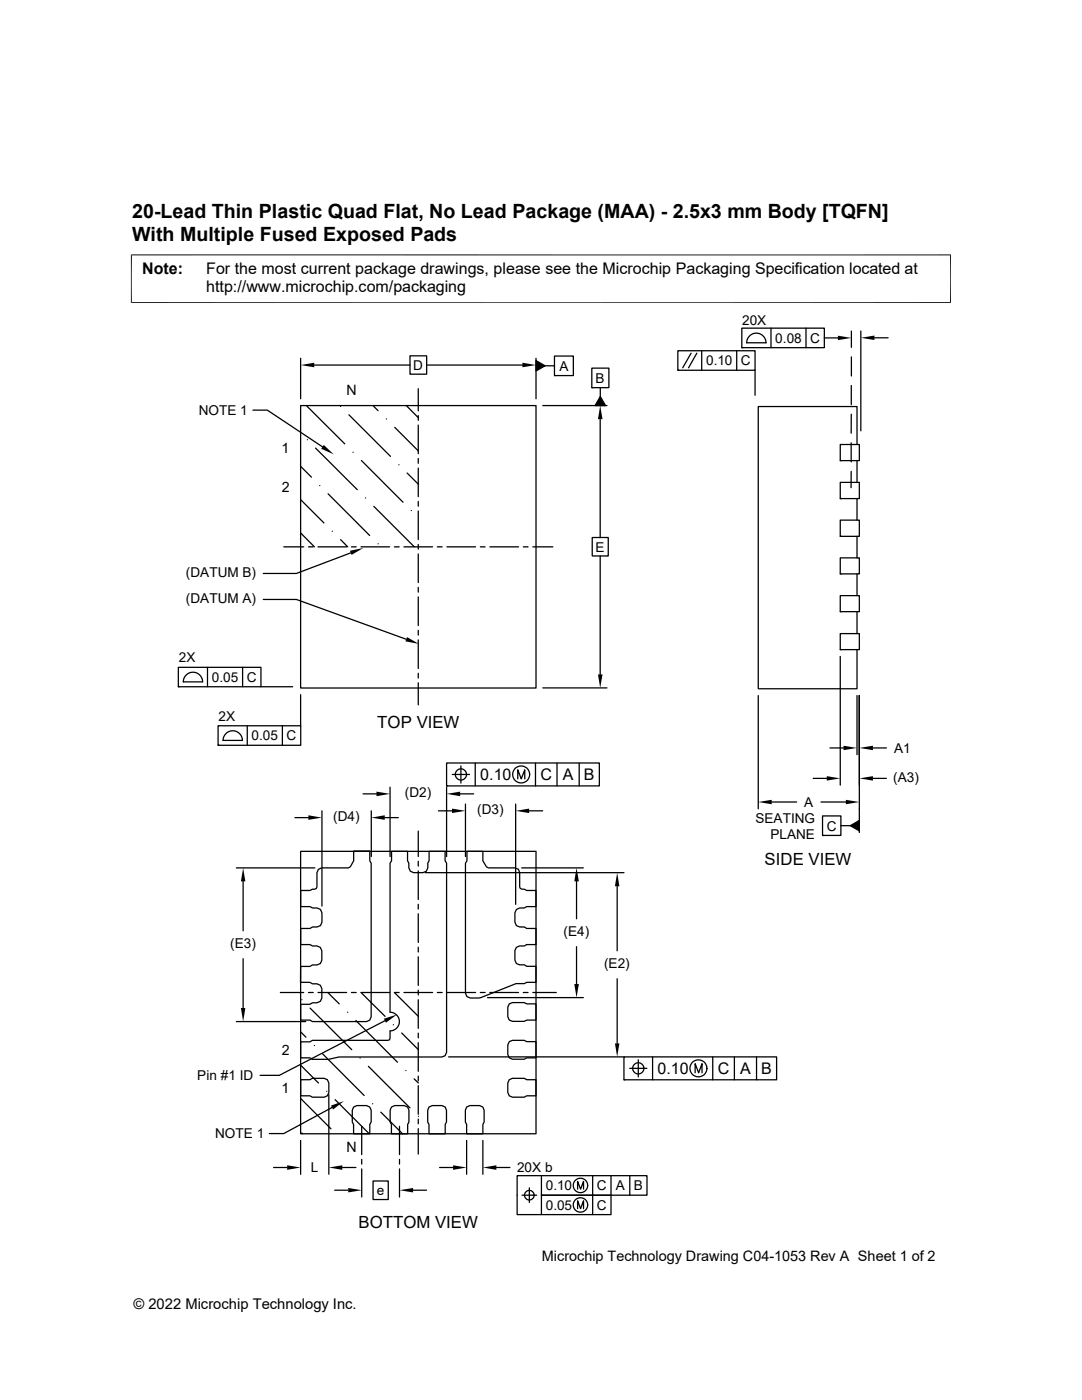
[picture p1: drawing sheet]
<svg xmlns="http://www.w3.org/2000/svg" width="216mm" height="279mm" viewBox="0 0 216 279" stroke-linecap="round" stroke-linejoin="round" font-family="sans-serif">
<g fill="none" stroke="#000" stroke-width=".25">
<path d="M60 71.5v8.1M62.7 72.9h19.1M81.8 71h3.3v3.7h-3.3zM83.5 77.6v4.4M85.1 72.9h19.1M107 71.5v8.1M107 72l1.8 1-1.8 1zM108.8 73h1.8M110.6 71.1h3.8v3.9h-3.8zM110.6 75h.1M118.1 73.5h3.4v3.9h-3.4zM118.1 77.4h.1"/>
<path d="M119.8 79.1l1 1.8h-2.1zM119.8 77.4v1.8M135.3 70h15.4v3.9h-15.4zM135.3 73.9h.1M137.9 70.5l-1.7 2.9M139 70.5l-1.6 2.9M140 70v3.9M147 70v3.9M148 65.5h16.5v3.9h-16.5zM148 69.4h.1M149 68.4h3.8a1.93 1.93 0 0 0-1.9-1.9 1.93 1.93 0 0 0-1.9 1.9M150.7 73.9v5"/>
<path d="M153.8 65.5v3.9M160.8 65.5v3.9M164.5 67.4h2.7M169.9 76.9v3.9M169.9 66.1v3.2M169.9 71.2v3.8M171.8 66.1v19.9M174.5 67.4h2.7M50.5 81.9h2.8l11 7.3M60 99.7l4.6 4.7M60 93.1l2.1 2.1M60 80.9h47v56.4h-47z"/>
<path d="M61.1 80.9l7.7 7.7M61.3 87.8h.1M63 89.4l8.3 8.3M63.8 96.9h.1M65.5 98.6l8.3 8.3M68 81.1h.1M69.6 82.8l8.3 8.3M70.4 90.3h.1M72.1 91.9l8.3 8.3M72.9 99.4h.1M74.4 80.9l1 1.1M77.1 83.6h.1"/>
<path d="M78.8 85.3l4.7 4.7M79.6 92.8h.1M81.1 80.9l2.4 2.5M81.2 94.4l2.3 2.2M83.5 82.9v1M83.5 84.8v5.8M83.5 91.5v1M83.5 93.4v5.7M108.3 80.9h12.8M119.8 83.7v23.6M167.7 96.3h3.8v3.2h-3.8zM167.7 99.5h.1"/>
<path d="M167.7 88.7h3.8v3.2h-3.8zM167.7 91.9h.1M169.8 88.4v3.8M169.8 94.1v3.2M169.9 82.7l-.1 3.8M171 88.7v-7.6h-19.7v56.4h19.7v-7.9M171 91.9v4.4M171 99.5v4.3M52.5 119.6h6.6l21.9 8M56.6 109.1h4M60 106.4l2.7 2.7M61.6 109.1h.9"/>
<path d="M63.5 109.1h5.7M66.3 106h.1M68 107.7l1.4 1.4M70 110.3l-10.9 4.1h-6.6M70.1 109.1h1M72 109.1h5.7M74.6 101l8.1 8.1M75.4 108.5h.1M78.7 109.1h1M80.6 109.1h5.7M82.1 101.9h.1M83.5 100.1v.9"/>
<path d="M83.5 102v5.7M83.5 108.6v1M83.5 110.6v5.7M83.5 117.2v1M83.5 119.1v5.7M87.3 109.1h.9M89.2 109.1h5.7M95.8 109.1h1M97.7 109.1h5.8M104.4 109.1h1M106.3 109.1h4M118.2 107.3h3.2v3.7h-3.2z"/>
<path d="M119.8 111v23.6M167.7 118.9h3.8v3.2h-3.8zM167.7 111.3h3.8v3.2h-3.8zM167.7 114.5h.1M167.7 103.8h3.8v3.2h-3.8zM167.7 107h.1M171 107v4.3M171 114.5v4.4M35.6 133.2h16.5v3.9h-16.5zM35.6 137.1h.1M37.1 134.7a1.91 1.91 0 0 1 2.1-.4 1.91 1.91 0 0 1 1.2 1.8h-3.8l.1-.6zM41.4 133.2v3.9"/>
<path d="M48.4 133.2v3.9M52 137.1h6.4M60 138.6v6.2M83.5 125.8v.9M83.5 127.7v5.7M83.5 134.4v.9M83.5 136.3v4.4M108.3 137.3h12.8M151.3 138.8v22.6M167.7 131v25.7M167.7 126.4h3.8v3.2h-3.8zM167.7 129.6h.1"/>
<path d="M167.7 122.1h.1M171 138.8v11.8M171 122.1v4.3M171.5 138.8v27.3M43.5 144.8h16.5v3.9h-16.5zM43.5 148.7h.1M45.1 146.4a1.91 1.91 0 0 1 2.1-.4 1.91 1.91 0 0 1 1.2 1.8h-3.9l.1-.6zM49.3 144.8v3.9M56.3 144.8v3.9M72.4 158.4h2.7M77.8 157.1v13.8M89.1 157.1v13.8"/>
<path d="M89.1 152.3h30.5v4.5h-30.5zM89.1 156.8h.1M90.3 154.6h3.4M91.8 158.4h2.7M92 152.8v3.5M94.8 152.3v4.5M103.3 155.4v-1.8l.7 1.8 .7-1.8v1.8M106.8 152.3v4.5M111.1 152.3v4.5M115.6 152.3v4.5M162.3 155.3h2.7M165.6 149.3h2.7"/>
<path d="M174.2 149.3h2.7M174.2 155.3h2.7M47.2 173.2h15.6M48.5 175.9v9.9M58.8 163.2h2.7M60 169.9h47v56.4h-47zM64.2 161.8v19M70.6 169.9v1.9l-.7 1.2-.4 .2h-5.3l-.7 .3-.3 .7v2.8l-.1 .3-1.3 .4h-1.8v3.2h1.9l.5 .3h.9l.6 .3 .3 .7v1.8l-.3 .7-.6 .3h-.9l-.5 .3h-1.9v3.2h1.8l.5 .3h.9l.7 .3 .3 .7v1.8l-.3 .7-.7 .3h-.9l-.5 .3h-1.8v3.1h1.8l.5 .3h.9l.7 .3 .3 .7v1.9l-.3 .6-.7 .3h-.9l-.5 .3h-1.8v3.2h1.8l.5 .3h10.9l.6-.3 .3-.7v-30.6l-.3-.5v-1.9M70.6 169.9h3.2h-3.2M74.1 161.8v9.1M76.8 163.2h2.7M83.5 165.9v5"/>
<path d="M83.5 171.9v.9M83.5 173.8v5.7M84.8 174.2h39.7M87.5 161.8h2.7M92.9 160.5v10.4M93.2 169.9h3.2v1.9l.6 1.2 .5 .2h5.2l.7 .3 .3 .7v2.8l.1 .3 .8 .2 .5 .2h1.9v3.2h-1.9l-.5 .3h-.9l-.7 .3-.3 .7v1.8l.3 .7 .7 .3h.9l.5 .3h1.9v3.2h-1.9l-.5 .3h-.9l-.7 .3-.3 .6v1.9l.3 .7 .7 .3h.9l.5 .2h1.9v3.2h-1.9l-.5 .3h-1.6l-7.4 2.9h-1.7l-.7-.3-.3-.7v-25.9l.3-.5zM102.9 160.5v20M104.1 173.2h12.3M105.6 161.8h2.7M115 175.9v7.5M123.1 176.9v12.9M154 160.1h5"/>
<path d="M163.8 160.1h5M164.1 162.8h3.7v3.9h-3.7zM164.1 166.7h.1M167.8 164.8h1.9M169.7 164.8l1.8-1.1v2.1zM48.5 191.3v9.9M55.9 198.1h4.7M60.2 199.5h.1M61.6 198.1h.9M63.5 198.1h5.7M65.4 198.1l2.3 2.2M70.1 198.1h1"/>
<path d="M72 198.1h5.7M72.1 198.1l4.7 4.7M79.7 198.1h-1l4.8 4.7M80.6 198.1h5.7M83.5 180.5v.9M83.5 182.4v5.7M83.5 189v1M83.5 190.9v5.8M83.5 197.6v1M83.5 199.5v5.7M87.3 198.1h.9M89.2 198.1h5.7"/>
<path d="M95.8 198.1h1M97.3 199.1h19.1M97.7 198.1h5.8M104.4 198.1h1M106.3 198.1h4.7M115 188.9v7.5M123.1 195.3v12.9M47.2 203.9h13.8M60 205.9l1 1.1M60 212.6l3.5 3.5M60 219.2l6 6.1M60 215.5h1.8l.5-.3h2.4l.6 .3 .3 .6v1.9l-.3 .7-.6 .3h-2.4l-.5-.3h-1.8z"/>
<path d="M61.9 201.2l8.3 8.3M62.7 208.7h.1M64.4 210.3l8.3 8.3M65.2 217.8h.1M65.6 218.4v16M66.9 219.5l6.8 6.8M69.4 202h.1M71 203.7l8.3 8.3M71.8 211.2h.1M73.5 212.8l8.3 8.3M76.8 203.7l-21.1 10.9h-3.8M77.8 202a1.86 1.86 0 0 1 1.9 1.9 1.86 1.86 0 0 1-1.9 1.8"/>
<path d="M77.8 202v-29.7l.3-.5v-1.9h3.2v1.9l.3 .5v.9l.3 .7 .6 .3h1.9l.7-.3 .3-.7v-1l.2-.4v-1.9h3.2v1.9l.3 .5v37.7l-.3 .7-.6 .2h-20.6l-2 .5h-3.3l-.5-.3h-1.8v-3.2h1.8l.5-.3h15l.4-.1 .1-.3v-1.4M78.5 204.5h.1M80.2 206.2l3.3 3.3M81 213.6h.1M82.6 215.3l.9 .8M83.5 206.2v.9M83.5 208.1v5.7M83.5 214.8v.9M83.5 216.7v5.7M89.5 210.9h35M101.6 215.5l.7-.3h2.3l.5 .3h1.9v3.2h-1.9l-.5 .3h-2.3l-.7-.3-.3-.7v-1.9zM101.6 207.9l.7-.3h2.3l.5 .3h1.9v3.2h-1.9l-.5 .3h-2.3l-.7-.3-.3-.6v-1.9z"/>
<path d="M101.6 200.3l.7-.2h2.3l.5 .2h1.9v3.3h-1.9l-.5 .2h-2.3l-.7-.2-.3-.7v-1.9zM124.5 210.9h30.5v4.6h-30.5zM124.5 215.5h.1M125.6 213.2h3.5M127.4 211.5v3.4M130.2 210.9v4.6M138.7 214.1v-1.8l.7 1.8 .7-1.8v1.8M142.2 210.9v4.6M146.5 210.9v4.6M151 210.9v4.6M54.6 233h2.7M60 227.6v6.8"/>
<path d="M60.2 226.1l.2 .2M66.3 221l-9.7 5.2h-2.9M66.8 237.5h2.7M68.3 233h2.7M70.5 220.9l.7-.3h1.9l.7 .3 .3 .7v2.3l-.3 .5v1.9h-3.3v-1.9l-.2-.5v-2.3zM72.2 224.8v5.6M72.2 231.4v.9M72.2 233.3v5.6M74.3 220.3h.1M74.4 235.7h3.1v3.7h-3.1zM76 222l4.3 4.3M78.1 220.9l.7-.3h1.9l.6 .3 .3 .7v2.3l-.3 .5v1.9h-3.2v-1.9l-.2-.5v-2.3z"/>
<path d="M79.7 224.8v5.6M79.7 231.4v.9M79.7 233.3v5.6M82.4 237.5h2.7M83.5 223.3v1M83.5 225.2v5.1M83.5 222.8h.1M85.6 220.9l.7-.3h1.9l.6 .3 .3 .7v2.3l-.3 .5v1.9h-3.2v-1.9l-.3-.5v-2.3zM87.7 233h2.7M93.1 220.9l.7-.3h1.9l.7 .3 .2 .7v2.3l-.2 .5v1.9h-3.3v-1.9l-.2-.5v-2.3zM93.1 227.6v6.8M96.4 227.6v6.8"/>
<path d="M99 233h2.7M104.2 238.5h2.9M105.6 237.1v2.9M108 234.6v3.9h13.9v3.9h-18.7v-7.8h25.9v3.9h-21.1v3.9M115.3 237.3v-1.5l.5 1.5 .6-1.5v1.5M118.3 234.6v7.8M121.9 234.6v3.9M125.7 234.6v3.9M115.3 241.2v-1.6l.5 1.6 .6-1.6v1.6"/>
<circle cx="92" cy="154.6" r="1.12"/>
<circle cx="104" cy="154.6" r="1.69"/>
<circle cx="127.4" cy="213.2" r="1.12"/>
<circle cx="139.4" cy="213.2" r="1.69"/>
<circle cx="105.6" cy="238.5" r=".96"/>
<circle cx="115.8" cy="236.6" r="1.44"/>
<circle cx="115.8" cy="240.5" r="1.44"/>
</g>
<g fill="#000">
<path d="M60 72.9l2.7-.5v.9zM104.2 72.4l2.8 .5-2.8 .4zM107 72l1.8 1-1.8 1zM167.2 67l2.7 .4-2.7 .5zM171.8 67.4l2.7-.4v.9zM64.6 88.8l2 1.9-2.5-1.1zM119.8 80.9l.4 2.8h-.9zM119.8 79.1l1 1.8h-2.1zM69.8 109.9l2.7-.5-2.4 1.3zM81.2 127.1l2.4 1.4-2.7-.5zM119.3 134.6h.9l-.4 2.7zM75.1 158l2.7 .4-2.7 .5z"/>
<path d="M89.1 158.4l2.7-.4v.9zM151.3 160.1l2.7-.5v.9zM165 154.9l2.7 .4-2.7 .5zM168.3 148.8l2.7 .5-2.7 .4zM168.8 159.6l2.7 .5-2.7 .4zM171.5 149.3l2.7-.5v.9zM171.5 155.3l2.7-.4v.9zM48.5 173.2l.5 2.7h-.9zM61.5 162.7l2.7 .5-2.7 .4zM74.1 163.2l2.7-.5v.9zM90.2 161.4l2.7 .4-2.7 .5zM102.9 161.8l2.7-.4v.9z"/>
<path d="M115 173.2l.5 2.7h-.9zM123.1 174.2l.5 2.7h-.9zM169.7 164.8l1.8-1.1v2.1zM114.6 196.4h.9l-.5 2.7zM48.1 201.2h.9l-.5 2.7zM76.6 203.3l2.6-.8-2.2 1.6zM122.7 208.2h.9l-.5 2.7zM57.3 232.6l2.7 .4-2.7 .5zM66 220.6l2.6-.8-2.1 1.6zM65.6 233l2.7-.4v.9zM69.5 237.1l2.7 .4-2.7 .5zM79.7 237.5l2.7-.4v.9z"/>
<path d="M90.4 232.6l2.7 .4-2.7 .5zM96.4 233l2.6-.4v.9z"/>
</g>
<path d="M26.1 50.9h163.7M26.2 50.8v9.7M189.7 50.8v9.7M26.1 60.4h163.7" fill="none" stroke="#000" stroke-width=".2"/>
<g font-size="3.9">
<text x="26.4" y="43.5">20-Lead Thin Plastic Quad Flat, No Lead Package (MAA) - 2.5x3 mm Body [TQFN]</text>
<text x="26.4" y="48">With Multiple Fused Exposed Pads</text>
</g>
<g font-size="3.3">
<text x="75.3" y="145.2">TOP VIEW</text>
<text x="152.6" y="172.7">SIDE VIEW</text>
<text x="71.6" y="245">BOTTOM VIEW</text>
</g>
<g font-size="3.2">
<text x="28.4" y="54.6">Note:</text>
<text x="41.1" y="58.3">http://www.microchip.com/packaging</text>
<text x="41.1" y="54.6">For the most current package drawings, please see the Microchip Packaging Specification located at</text>
<text x="95.8" y="155.7">0.10</text>
<text x="107.8" y="155.7">C</text>
<text x="112.3" y="155.7">A</text>
<text x="116.5" y="155.7">B</text>
<text x="131.2" y="214.4">0.10</text>
<text x="143.2" y="214.4">C</text>
<text x="147.7" y="214.4">A</text>
<text x="151.9" y="214.4">B</text>
</g>
<g font-size="2.9">
<text x="108.1" y="251.7">Microchip Technology Drawing C04-1053 Rev A Sheet 1 of 2</text>
<text x="26.6" y="261.3">© 2022 Microchip Technology Inc.</text>
</g>
<g font-size="2.8">
<text x="69.2" y="78.7">N</text>
<text x="56.2" y="90.5">1</text>
<text x="56.2" y="98.1">2</text>
<text x="56.2" y="210.5">2</text>
<text x="56.2" y="218.1">1</text>
<text x="69.2" y="229.9">N</text>
</g>
<g font-size="2.7">
<text x="148.1" y="64.9">20X</text>
<text x="154.7" y="68.4">0.08</text>
<text x="161.7" y="68.4">C</text>
<text x="82.5" y="73.8">D</text>
<text x="111.6" y="74">A</text>
<text x="118.9" y="76.4">B</text>
<text x="140.9" y="72.9">0.10</text>
<text x="147.8" y="72.9">C</text>
<text x="39.6" y="82.8">NOTE 1</text>
<text x="118.8" y="110.1">E</text>
<text x="37.1" y="115.1">(DATUM B)</text>
<text x="37.1" y="120.3">(DATUM A)</text>
<text x="35.7" y="132.2">2X</text>
<text x="42.3" y="136.1">0.05</text>
<text x="49.3" y="136.1">C</text>
<text x="43.6" y="143.9">2X</text>
<text x="50.2" y="147.7">0.05</text>
<text x="57.2" y="147.8">C</text>
<text x="178.4" y="150.2">A1</text>
<text x="80.8" y="159.1">(D2)</text>
<text x="160.5" y="161">A</text>
<text x="178.2" y="156">(A3)</text>
<text x="66.5" y="163.9">(D4)</text>
<text x="95.2" y="162.5">(D3)</text>
<text x="150.7" y="164.1">SEATING</text>
<text x="153.7" y="167.4">PLANE</text>
<text x="165" y="165.8">C</text>
<text x="45.9" y="189.2">(E3)</text>
<text x="112.5" y="186.8">(E4)</text>
<text x="120.5" y="193.2">(E2)</text>
<text x="39.4" y="215.6">Pin #1 ID</text>
<text x="42.9" y="227.2">NOTE 1</text>
<text x="62" y="234">L</text>
<text x="103.2" y="234">20X b</text>
<text x="75.2" y="238.5">e</text>
<text x="108.9" y="237.6">0.10</text>
<text x="119.1" y="237.6">C</text>
<text x="122.9" y="237.6">A</text>
<text x="126.4" y="237.6">B</text>
<text x="108.9" y="241.4">0.05</text>
<text x="119.1" y="241.4">C</text>
</g>
</svg>
